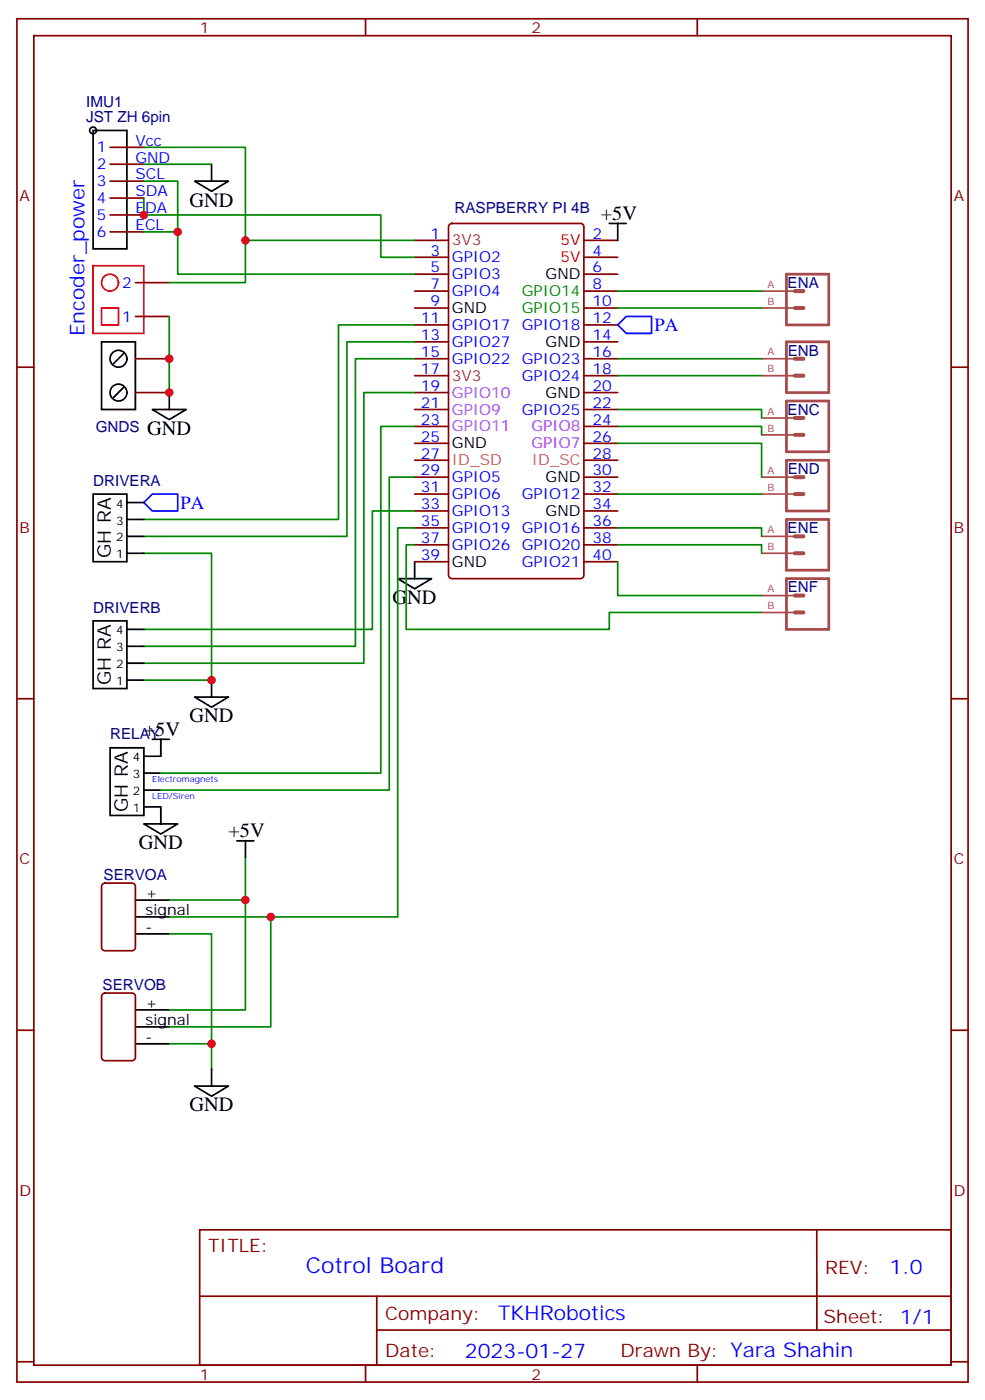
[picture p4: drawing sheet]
<svg xmlns="http://www.w3.org/2000/svg" width="205mm" height="292mm" viewBox="0 0 205 292" stroke-linecap="round" stroke-linejoin="round" font-family="sans-serif">
<g fill="none" stroke="#870000" stroke-width=".35">
<path d="M3.5 3.9h198.3v284.4h-198.3zM7.1 7.4h191.2v277.3h-191.2zM76.2 3.9v3.5M145.3 3.9v3.5M22.9 30.7h7.1M22.9 34.3h7.1M22.9 37.8h7.1M22.9 41.3h7.1M22.9 44.8h7.1M22.9 48.4h7.1M28.2 58.9h7.1M86.4 50.1h7.1"/>
<path d="M86.4 53.7h7.1M86.4 57.2h7.1M93.7 46.8l.5-.2h26.8a.71 .71 0 0 1 .7 .7v72.7a.76 .76 0 0 1-.7 .7h-26.8a.76 .76 0 0 1-.7-.7v-72.7zM121.7 50.1h7.1M121.7 53.7h7.1M121.7 57.2h7.1M3.5 76.6h3.6M28.2 74.8h7.1M28.2 66h7.1M86.4 60.7h7.1M86.4 64.2h7.1M86.4 67.8h7.1"/>
<path d="M86.4 71.3h7.1M86.4 74.8h7.1M86.4 78.4h7.1M121.7 60.7h7.1M121.7 64.2h7.1M121.7 67.8h7.1M121.7 71.3h7.1M121.7 74.8h7.1M121.7 78.4h7.1M198.3 76.6h3.5M28.2 81.9h7.1M86.4 81.9h7.1"/>
<path d="M86.4 85.4h7.1M86.4 88.9h7.1M86.4 92.5h7.1M86.4 96h7.1M86.4 99.5h7.1M121.7 81.9h7.1M121.7 85.4h7.1M121.7 88.9h7.1M121.7 92.5h7.1M121.7 96h7.1M121.7 99.5h7.1M86.4 103h7.1"/>
<path d="M86.4 106.6h7.1M86.4 110.1h7.1M86.4 113.6h7.1M86.4 117.2h7.1M121.7 103h7.1M121.7 106.6h7.1M121.7 110.1h7.1M121.7 113.6h7.1M121.7 117.2h7.1M3.5 145.7h3.6M198.3 145.7h3.5M21.4 184.4l.5-.2h5.6a.71 .71 0 0 1 .7 .7v12.7a.76 .76 0 0 1-.7 .7h-5.6a.76 .76 0 0 1-.7-.7v-12.7z"/>
<path d="M3.5 214.9h3.6M21.4 207.3l.5-.2h5.6a.71 .71 0 0 1 .7 .7v12.7a.76 .76 0 0 1-.7 .7h-5.6a.76 .76 0 0 1-.7-.7v-12.7zM198.3 214.9h3.5M41.6 256.5h156.7v28.2h-156.7zM170.3 256.5v20.9M41.7 270.4h156.4M78.5 277.4h119.6M78.5 270.4v14.1M3.5 284h3.6M76.2 284.7v3.6M145.3 284.7v3.6M198.3 284h3.5"/>
</g>
<g fill="none" stroke="#000" stroke-width=".35">
<path d="M19.4 27.2h7.1v24.7h-7.1zM40.6 37.8h7l-3.5 2.1zM44.1 34.3v3.5M21.2 71.3h7v14.1h-7zM25.8 73.8l-2.2 2.1M25.8 80.8l-2.2 2.1M31.7 85.4h7.1l-3.5 2.1zM35.3 81.9v3.5M86.4 117.2v3.5M82.9 120.7h7.1l-3.6 2.1zM40.6 145.4h7l-3.5 2.1zM44.1 141.9v3.5"/>
<path d="M28.2 187.7h7.1M28.2 191.2h7.1M28.2 194.8h7.1M28.2 210.6h7.1M28.2 214.2h7.1M28.2 217.7h7.1M40.6 226.5h7l-3.5 2.1zM44.1 223v3.5"/>
<circle cx="19.4" cy="27.2" r=".71"/>
<circle cx="24.7" cy="74.8" r="1.76"/>
<circle cx="24.7" cy="81.9" r="1.76"/>
</g>
<path d="M30 37.8h7v10.6h-7M30 30.7h21.2v19.4M30 34.3h14.1M86.4 50.1h-35.2v8.8h-15.9M35.3 66v15.9M30 115.4h14.1v26.5h-14.1M51.2 178.9v8.8h-15.9M35.3 194.8h8.8v28.2M35.3 191.2h21.1v23h-21.1M51.2 187.7v22.9h-15.9M35.3 217.7h8.8" fill="none" stroke="#008700" stroke-width=".35"/>
<path d="M30 104.8l1.7-1.8h5.3v3.6h-5.3z" fill="none" stroke="#00f" stroke-width=".35"/>
<g fill="none" stroke="#f00" stroke-width=".35">
<path d="M19.4 55.4h10.6v14.1h-10.6zM21.2 64.2h3.5v3.6h-3.5z"/>
<circle cx="22.9" cy="58.9" r="1.76"/>
</g>
<path d="M22.9 156h7.1v14.1h-7.1z" fill="#fff" stroke="#000" stroke-width=".35"/>
<path d="M127 46.6h3.5M128.8 46.6v3.5M31.7 154.2h3.6M33.5 154.2v3.5h-3.5M30 171.8h7l-3.5 2.2zM30 161.3h3.5M30 164.8h3.5M30 168.3h3.5v3.5M49.4 175.4h3.5M51.2 175.4v3.5" fill="none" stroke="#000" stroke-width=".35"/>
<g fill="none" stroke="#008700" stroke-width=".35">
<path d="M37 48.4v8.8h49.4M86.4 67.8h-15.8v40.5h-40.6M86.4 71.3h-14.1v40.6h-42.3M86.4 74.8h-12.3v60h-44.1M128.8 60.7h29.9M128.8 64.2h29.9M128.8 74.8h29.9M128.8 78.4h29.9M86.4 81.9h-10.6v56.4h-45.8M86.4 88.9h-7v72.4h-45.9M86.4 99.5h-5.3v65.3h-47.6M128.8 85.4h29.9v1.8"/>
<path d="M128.8 88.9h29.9v1.8M128.8 92.5h29.9v7M86.4 106.6h-8.8v24.7h-47.6M86.4 110.1h-3.5v81.1h-26.5M86.4 113.6h-1.7v17.7h42.3v-3.6h31.7M128.8 110.1h29.9v1.8M128.8 113.6h29.9v1.8M128.8 117.2v7h29.9M128.8 103h29.9"/>
</g>
<path d="M163.9 57.2h8.8v10.6h-8.8zM163.9 71.3h8.8v10.6h-8.8zM163.9 83.6h8.8v10.6h-8.8zM163.9 96h8.8v10.6h-8.8zM163.9 108.3h8.8v10.6h-8.8zM163.9 120.7h8.8v10.6h-8.8z" fill="none" stroke="#a64a4a" stroke-width=".56"/>
<path d="M165.7 64.2h1.8M165.7 60.7h1.8M165.7 78.4h1.8M165.7 74.8h1.8M165.7 99.5h1.8M165.7 90.7h1.8M165.7 87.2h1.8M165.7 103h1.8M165.7 115.4h1.8M165.7 111.9h1.8M165.7 127.7h1.8M165.7 124.2h1.8" fill="none" stroke="#a64a4a" stroke-width=".85"/>
<path d="M158.7 60.7h7M158.7 64.2h7M158.7 74.8h7M158.7 78.4h7M158.7 99.5h7M158.7 87.2h7M158.7 90.7h7M158.7 103h7M158.7 111.9h7M158.7 115.4h7M158.7 124.2h7M158.7 127.7h7" fill="none" stroke="#a64a4a" stroke-width=".35"/>
<path d="M128.8 67.8l1.7-1.8h5.3v3.5h-5.3z" fill="none" stroke="#00f" stroke-width=".35"/>
<path d="M19.4 103h7.1v14.2h-7.1z" fill="#fff" stroke="#000" stroke-width=".35"/>
<path d="M26.5 104.8h3.5M26.5 108.3h3.5M26.5 111.9h3.5M26.5 115.4h3.5" fill="none" stroke="#000" stroke-width=".35"/>
<path d="M19.4 129.5h7.1v14.1h-7.1z" fill="#fff" stroke="#000" stroke-width=".35"/>
<path d="M26.5 131.3h3.5M26.5 134.8h3.5M26.5 138.3h3.5M26.5 141.9h3.5" fill="none" stroke="#000" stroke-width=".35"/>
<path d="M30 41.3v3.5h49.4v8.9h7" fill="none" stroke="#008700" stroke-width=".35"/>
<g fill="#c00">
<circle cx="44.1" cy="217.7" r=".88"/>
<circle cx="51.2" cy="187.7" r=".88"/>
<circle cx="35.3" cy="74.8" r=".88"/>
<circle cx="35.3" cy="81.9" r=".88"/>
<circle cx="51.2" cy="50.1" r=".88"/>
<circle cx="44.1" cy="141.9" r=".88"/>
<circle cx="37" cy="48.4" r=".88"/>
<circle cx="56.4" cy="191.2" r=".88"/>
<circle cx="30" cy="44.8" r=".88"/>
</g>
<text font-size="4.6" fill="#00f" x="63.7" y="265.5">Cotrol Board</text>
<g font-size="4.2">
<text x="39.5" y="43.1">GND</text>
<text x="125.2" y="45.9">+5V</text>
<text x="30.7" y="90.7">GND</text>
<text x="81.8" y="126">GND</text>
<text x="30" y="153.5">+5V</text>
<text x="39.5" y="150.7">GND</text>
<text x="28.9" y="177.1">GND</text>
<text x="47.6" y="174.7">+5V</text>
<text x="39.5" y="231.8">GND</text>
</g>
<g font-size="4.2" fill="#00f">
<text x="17.6" y="70.2" transform="rotate(-90 17.6 70.2)">Encoder_power</text>
<text x="185.4" y="265.8">1.0</text>
<text x="103.8" y="275.3">TKHRobotics</text>
<text x="96.9" y="283.1">2023-01-27</text>
</g>
<g font-size="3.9" fill="#00f">
<text x="136.4" y="69.1">PA</text>
<text x="37.6" y="106.1">PA</text>
</g>
<g font-size="3.9">
<text x="23.1" y="116.4" transform="rotate(-90 23.1 116.4)">GH RA</text>
<text x="23.1" y="142.9" transform="rotate(-90 23.1 142.9)">GH RA</text>
<text x="26.6" y="169.4" transform="rotate(-90 26.6 169.4)">GH RA</text>
</g>
<g font-size="3.9" fill="#800">
<text x="43.4" y="261.1">TITLE:</text>
<text x="172" y="265.8">REV:</text>
<text x="80.3" y="275.3">Company:</text>
<text x="171.7" y="275.9">Sheet: 1/1</text>
<text x="80.3" y="283">Date:</text>
<text x="129.3" y="283.1">Drawn By: Yara Shahin</text>
</g>
<g font-size="3.2" fill="#800">
<text x="41.6" y="6.9">1</text>
<text x="110.8" y="6.9">2</text>
<text x="4.1" y="42">A</text>
<text x="198.8" y="42">A</text>
<text x="4.1" y="111.2">B</text>
<text x="198.8" y="111.2">B</text>
<text x="4.1" y="180.3">C</text>
<text x="198.8" y="180.3">C</text>
<text x="4.1" y="249.4">D</text>
<text x="198.8" y="249.4">D</text>
<text x="41.6" y="287.7">1</text>
<text x="110.8" y="287.7">2</text>
</g>
<g font-size="3.2" fill="#000080">
<text x="17.9" y="22.4">IMU1</text>
<text x="17.9" y="25.4">JST ZH 6pin</text>
<text x="94.7" y="44.3">RASPBERRY PI 4B</text>
<text x="164.2" y="60.1">ENA</text>
<text x="164.2" y="74.2">ENB</text>
<text x="164.2" y="86.6">ENC</text>
<text x="19.9" y="90.1">GNDS</text>
<text x="19.4" y="101.3">DRIVERA</text>
<text x="164.2" y="98.9">END</text>
<text x="164.2" y="111.3">ENE</text>
<text x="164.2" y="123.6">ENF</text>
<text x="19.4" y="127.8">DRIVERB</text>
<text x="22.9" y="154.2">RELAY</text>
<text x="21.6" y="183.6">SERVOA</text>
<text x="21.4" y="206.5">SERVOB</text>
</g>
<g font-size="3.2" fill="#00f">
<text x="20.2" y="31.8">1</text>
<text x="20.2" y="35.3">2</text>
<text x="28.2" y="30.4">Vcc</text>
<text x="28.2" y="33.9">GND</text>
<text x="20.2" y="38.8">3</text>
<text x="28.2" y="37.4">SCL</text>
<text x="28.2" y="41">SDA</text>
<text x="20.2" y="42.4">4</text>
<text x="20.2" y="45.9">5</text>
<text x="28.2" y="44.5">EDA</text>
<text x="20.2" y="49.4">6</text>
<text x="28.2" y="48">ECL</text>
<text x="89.7" y="49.8">1</text>
<text x="89.7" y="53.3">3</text>
<text x="123.5" y="49.8">2</text>
<text x="123.5" y="53.3">4</text>
<text x="89.7" y="56.8">5</text>
<text x="94.2" y="54.7">GPIO2</text>
<text x="94.2" y="58.2">GPIO3</text>
<text x="123.5" y="56.8">6</text>
<text x="25.5" y="60">2</text>
<text x="89.7" y="60.4">7</text>
<text x="89.7" y="63.9">9</text>
<text x="94.2" y="61.8">GPIO4</text>
<text x="123.5" y="60.4">8</text>
<text x="123.5" y="63.9">10</text>
<text x="25.5" y="67.1">1</text>
<text x="87.7" y="67.4">11</text>
<text x="87.7" y="70.9">13</text>
<text x="94.2" y="68.8">GPIO17</text>
<text x="108.8" y="68.8">GPIO18</text>
<text x="123.5" y="67.4">12</text>
<text x="123.5" y="70.9">14</text>
<text x="87.7" y="74.5">15</text>
<text x="87.7" y="78">17</text>
<text x="94.2" y="72.4">GPIO27</text>
<text x="94.2" y="75.9">GPIO22</text>
<text x="108.8" y="75.9">GPIO23</text>
<text x="123.5" y="74.5">16</text>
<text x="123.5" y="78">18</text>
<text x="87.7" y="81.5">19</text>
<text x="108.8" y="79.4">GPIO24</text>
<text x="123.5" y="81.5">20</text>
<text x="87.7" y="85.1">21</text>
<text x="87.7" y="88.6">23</text>
<text x="108.8" y="86.5">GPIO25</text>
<text x="123.5" y="85.1">22</text>
<text x="123.5" y="88.6">24</text>
<text x="87.7" y="92.1">25</text>
<text x="87.7" y="95.6">27</text>
<text x="123.5" y="92.1">26</text>
<text x="123.5" y="95.6">28</text>
<text x="87.7" y="99.2">29</text>
<text x="94.2" y="100.6">GPIO5</text>
<text x="123.5" y="99.2">30</text>
<text x="87.7" y="102.7">31</text>
<text x="87.7" y="106.2">33</text>
<text x="94.2" y="104.1">GPIO6</text>
<text x="94.2" y="107.6">GPIO13</text>
<text x="108.8" y="104.1">GPIO12</text>
<text x="123.5" y="102.7">32</text>
<text x="123.5" y="106.2">34</text>
<text x="87.7" y="109.7">35</text>
<text x="87.7" y="113.3">37</text>
<text x="94.2" y="111.2">GPIO19 GPIO16</text>
<text x="123.5" y="109.7">36</text>
<text x="123.5" y="113.3">38</text>
<text x="87.7" y="116.8">39</text>
<text x="94.2" y="114.7">GPIO26 GPIO20</text>
<text x="108.8" y="118.2">GPIO21</text>
<text x="123.5" y="116.8">40</text>
</g>
<g font-size="3.2" fill="#960">
<text x="94.2" y="51.2">3V3</text>
<text x="94.2" y="79.4">3V3</text>
</g>
<g font-size="3.2" fill="#f00">
<text x="116.8" y="51.2">5V</text>
<text x="116.8" y="54.7">5V</text>
</g>
<g font-size="3.2">
<text x="113.7" y="58.2">GND</text>
<text x="94.2" y="65.3">GND</text>
<text x="113.7" y="72.4">GND</text>
<text x="113.7" y="82.9">GND</text>
<text x="94.2" y="93.5">GND</text>
<text x="113.7" y="100.6">GND</text>
<text x="113.7" y="107.6">GND</text>
<text x="94.2" y="118.2">GND</text>
<text x="30.3" y="187.4">+</text>
<text x="30.3" y="190.9">signal</text>
<text x="30.3" y="194.4">-</text>
<text x="30.3" y="210.3">+</text>
<text x="30.3" y="213.8">signal</text>
<text x="30.3" y="217.3">-</text>
</g>
<g font-size="3.2" fill="#060">
<text x="108.8" y="61.8">GPIO14</text>
<text x="108.8" y="65.3">GPIO15</text>
</g>
<g font-size="3.2" fill="#90f">
<text x="94.2" y="82.9">GPIO10</text>
<text x="94.2" y="86.5">GPIO9</text>
<text x="94.2" y="90">GPIO11</text>
<text x="110.8" y="90">GPIO8</text>
<text x="110.8" y="93.5">GPIO7</text>
</g>
<g font-size="3.2" fill="#f63">
<text x="94.2" y="97">ID_SD</text>
<text x="110.8" y="97">ID_SC</text>
</g>
<g font-size="2.5">
<text x="24.2" y="105.9">4</text>
<text x="24.2" y="109.4">3</text>
<text x="24.2" y="112.9">2</text>
<text x="24.2" y="116.5">1</text>
<text x="24.2" y="132.3">4</text>
<text x="24.2" y="135.9">3</text>
<text x="24.2" y="139.4">2</text>
<text x="24.2" y="142.9">1</text>
<text x="27.7" y="158.8">4</text>
<text x="27.7" y="162.3">3</text>
<text x="27.7" y="165.8">2</text>
<text x="27.7" y="169.4">1</text>
</g>
<g font-size="2.1" fill="#a54b4b">
<text x="160" y="63.5">B</text>
<text x="160" y="60">A</text>
<text x="160" y="77.7">B</text>
<text x="160" y="74.1">A</text>
<text x="160" y="86.5">A</text>
<text x="160" y="90">B</text>
<text x="160" y="98.8">A</text>
<text x="160" y="102.4">B</text>
<text x="160" y="111.2">A</text>
<text x="160" y="114.7">B</text>
<text x="160" y="123.5">A</text>
<text x="160" y="127">B</text>
</g>
<g font-size="1.8" fill="#00f">
<text x="31.7" y="163">Electromagnets</text>
<text x="31.7" y="166.5">LED/Siren</text>
</g>
</svg>
